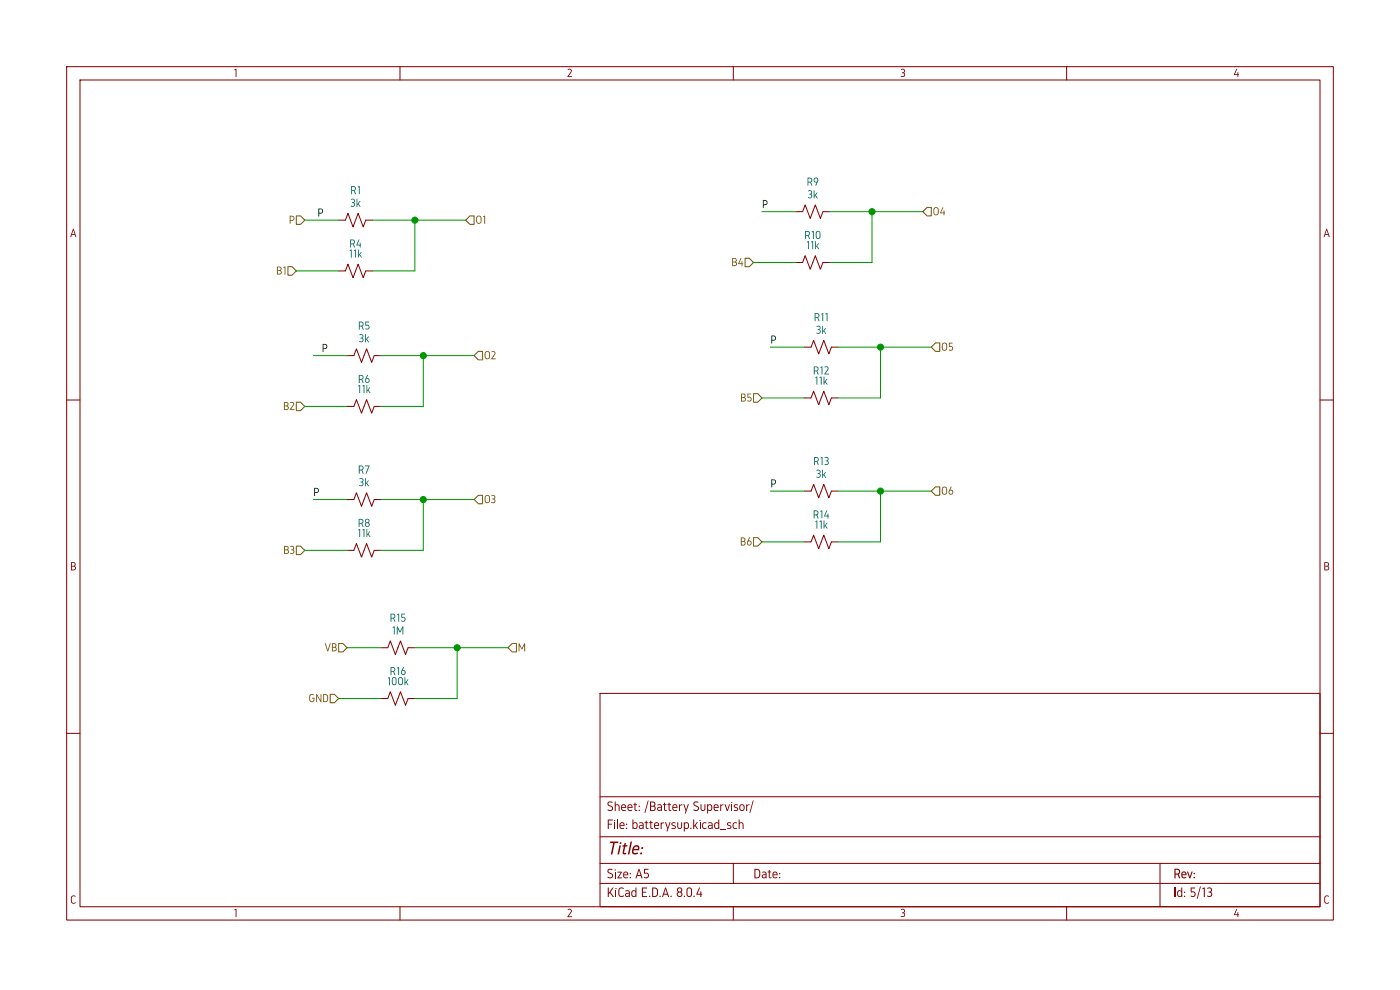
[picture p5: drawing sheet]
<svg xmlns="http://www.w3.org/2000/svg" width="297mm" height="210mm" viewBox="0 0 297 210" stroke-linecap="round" stroke-linejoin="round" font-family="sans-serif">
<g fill="none" stroke="#840000" stroke-width=".22">
<path d="M14.1 14.1h268.8v181.1h-268.8zM17 17h263v175.3h-263zM84.9 14.1v2.9M155.6 14.1v2.9M226.3 14.1v2.9M71.8 46.7h1.5l.5-1.4 1.1 2.8 1.1-2.8 1.1 2.8 .5-1.4h1.4M71.8 57.5h1.5l.5-1.5 1.1 2.9 1.1-2.9 1.1 2.9 .5-1.4h1.4M168.8 55.7h1.5l.5-1.5 1.1 2.9 1.1-2.9 1 2.9 .6-1.4h1.4M168.8 44.9h1.5l.5-1.4 1.1 2.8 1.1-2.8 1 2.8 .6-1.4h1.4M73.6 75.4h1.5l.5-1.4 1.1 2.9 1.1-2.9 1 2.9 .6-1.5h1.4M170.6 73.6h1.5l.5-1.4 1.1 2.9 1.1-2.9 1 2.9 .6-1.5h1.4M14.1 84.9h2.9"/>
<path d="M73.6 86.2h1.5l.5-1.4 1.1 2.8 1.1-2.8 1 2.8 .6-1.4h1.4M170.6 84.4h1.5l.5-1.4 1.1 2.9 1.1-2.9 1 2.9 .6-1.5h1.4M280 84.9h2.9M73.6 116.7h1.5l.5-1.4 1.1 2.9 1.1-2.9 1 2.9 .6-1.5h1.4M73.6 106h1.5l.5-1.5 1.1 2.9 1.1-2.9 1 2.9 .6-1.4h1.4M170.6 104.2h1.5l.5-1.5 1.1 2.9 1.1-2.9 1 2.9 .6-1.4h1.4M170.6 114.9h1.5l.5-1.4 1.1 2.9 1.1-2.9 1 2.9 .6-1.5h1.4M80.8 137.4h1.5l.5-1.4 1.1 2.8 1.1-2.8 1 2.8 .6-1.4h1.4M14.1 155.6h2.9M80.8 148.2h1.5l.5-1.5 1.1 2.9 1.1-2.9 1 2.9 .6-1.4h1.4M127.3 147.1h152.7v45.2h-152.7zM280 155.6h2.9"/>
<path d="M127.3 177.5h152.7M127.3 169h152.7M84.9 192.3v2.9M127.3 187.4h152.7M127.3 183.2h152.7M155.6 192.3v2.9M155.6 183.2v4.2M226.3 192.3v2.9M246.1 183.2v9.1"/>
</g>
<g fill="none" stroke="#725600" stroke-width=".22">
<path d="M61.1 56.6h.9l.9 .9-.9 .9h-.9zM62.9 45.8h.9l.9 .9-.9 .9h-.9zM98.8 46.7l.9-.9h.9v1.8h-.9zM158.1 54.8h.9l.9 .9-.9 .9h-.9zM196.7 44h.9v1.8h-.9l-.9-.9zM100.6 75.4l.9-.9h.9v1.8h-.9zM198.5 72.7h.9v1.8h-.9l-.9-.9zM62.9 85.3h.9l.9 .9-.9 .9h-.9zM159.9 83.5h.9l.8 .9-.8 .9h-.9zM62.9 115.8h.9l.9 .9-.9 .9h-.9zM101.5 105.1h.9v1.8h-.9l-.9-.9zM159.9 114.1h.9l.8 .8-.8 .9h-.9z"/>
<path d="M197.6 104.2l.9-.9h.9v1.8h-.9zM71.8 136.5h.9l.9 .9-.9 .9h-.9zM107.8 137.4l.9-.9h.9v1.8h-.9zM70 147.3h.9l.9 .9-.9 .9h-.9z"/>
</g>
<g fill="none" stroke="#009600" stroke-width=".22">
<path d="M62.9 57.5h8.9M64.7 46.7h7.1M79 46.7h19.8M88 46.7v10.8h-9M159.9 55.7h8.9M161.6 44.9h7.2M176 44.9h19.8M185 44.9v10.8h-9M66.5 75.4h7.1M80.8 75.4h19.8M89.8 75.4v10.8h-9M163.4 73.6h7.2"/>
<path d="M177.8 73.6h19.8M186.8 73.6v10.8h-9M64.7 86.2h8.9M161.6 84.4h9M64.7 116.7h8.9M66.5 106h7.1M80.8 106h19.8M89.8 106v10.7h-9M161.6 114.9h9M163.4 104.2h7.2M177.8 104.2h19.8M186.8 104.2v10.7h-9"/>
<path d="M73.6 137.4h7.2M88 137.4h19.8M97 137.4v10.8h-9M71.8 148.2h9"/>
</g>
<g fill="#009600" stroke="#009600" stroke-width=".22">
<circle cx="185" cy="44.9" r=".65"/>
<circle cx="186.8" cy="73.6" r=".65"/>
<circle cx="89.8" cy="75.4" r=".65"/>
<circle cx="186.8" cy="104.2" r=".65"/>
<circle cx="88" cy="46.7" r=".65"/>
<circle cx="97" cy="137.4" r=".65"/>
<circle cx="89.8" cy="106" r=".65"/>
</g>
<text font-size="3.9" fill="#840000" x="128.7" y="182.2">Title:</text>
<g font-size="3" fill="#840000">
<text x="128.7" y="172.8">Sheet:/BatterySupervisor/</text>
<text x="128.7" y="176.6">File:batterysup.kicad_sch</text>
<text x="128.7" y="191">KiCadE.D.A.8.0.4</text>
<text x="128.7" y="187">Size:A5</text>
<text x="159.8" y="187">Date:</text>
<text x="248.9" y="187">Rev:</text>
<text x="248.9" y="191">Id:5/13</text>
</g>
<g font-size="2.6" fill="#840000">
<text x="49.5" y="17">1</text>
<text x="120.2" y="17">2</text>
<text x="190.9" y="17">3</text>
<text x="261.6" y="17">4</text>
<text x="14.9" y="50.9">A</text>
<text x="280.7" y="50.9">A</text>
<text x="14.9" y="121.6">B</text>
<text x="280.8" y="121.6">B</text>
<text x="14.9" y="192.3">C</text>
<text x="49.5" y="195.2">1</text>
<text x="120.2" y="195.2">2</text>
<text x="190.9" y="195.2">3</text>
<text x="261.6" y="195.2">4</text>
<text x="280.8" y="192.3">C</text>
</g>
<g font-size="2.5" fill="#006464">
<text x="74.3" y="41.8">R1</text>
<text x="171.1" y="40">R9</text>
<text x="74.3" y="44.5">3k</text>
<text x="171.2" y="42.7">3k</text>
<text x="74.1" y="53.1">R4</text>
<text x="170.6" y="51.3">R10</text>
<text x="170.9" y="53.5">11k</text>
<text x="74" y="55.3">11k</text>
<text x="75.9" y="70.5">R5</text>
<text x="172.6" y="68.7">R11</text>
<text x="173" y="71.4">3k</text>
<text x="76.1" y="73.2">3k</text>
<text x="75.8" y="84">11k</text>
<text x="75.9" y="81.8">R6</text>
<text x="172.5" y="80">R12</text>
<text x="172.7" y="82.2">11k</text>
<text x="75.9" y="101.1">R7</text>
<text x="172.5" y="99.3">R13</text>
<text x="173" y="102">3k</text>
<text x="76.1" y="103.8">3k</text>
<text x="75.9" y="112.4">R8</text>
<text x="172.4" y="110.6">R14</text>
<text x="172.7" y="112.7">11k</text>
<text x="75.8" y="114.5">11k</text>
<text x="82.7" y="132.5">R15</text>
<text x="83.1" y="135.2">1M</text>
<text x="82.7" y="143.8">R16</text>
<text x="82" y="146">100k</text>
</g>
<g font-size="2.5" fill="#0f0f0f">
<text x="67.4" y="46.2">P</text>
<text x="161.6" y="44.4">P</text>
<text x="68.3" y="74.9">P</text>
<text x="163.4" y="73.1">P</text>
<text x="66.5" y="105.5">P</text>
<text x="163.4" y="103.7">P</text>
</g>
<g font-size="2.5" fill="#725600">
<text x="197.8" y="46.3">O4</text>
<text x="61.3" y="48.1">P</text>
<text x="100.9" y="48.1">O1</text>
<text x="58.6" y="58.9">B1</text>
<text x="155.1" y="57.1">B4</text>
<text x="102.6" y="76.8">O2</text>
<text x="199.6" y="75">O5</text>
<text x="60" y="87.6">B2</text>
<text x="157" y="85.8">B5</text>
<text x="102.6" y="107.3">O3</text>
<text x="199.6" y="105.5">O6</text>
<text x="60.1" y="118.1">B3</text>
<text x="157" y="116.3">B6</text>
<text x="68.8" y="138.8">VB</text>
<text x="109.8" y="138.8">M</text>
<text x="65.4" y="149.6">GND</text>
</g>
</svg>
